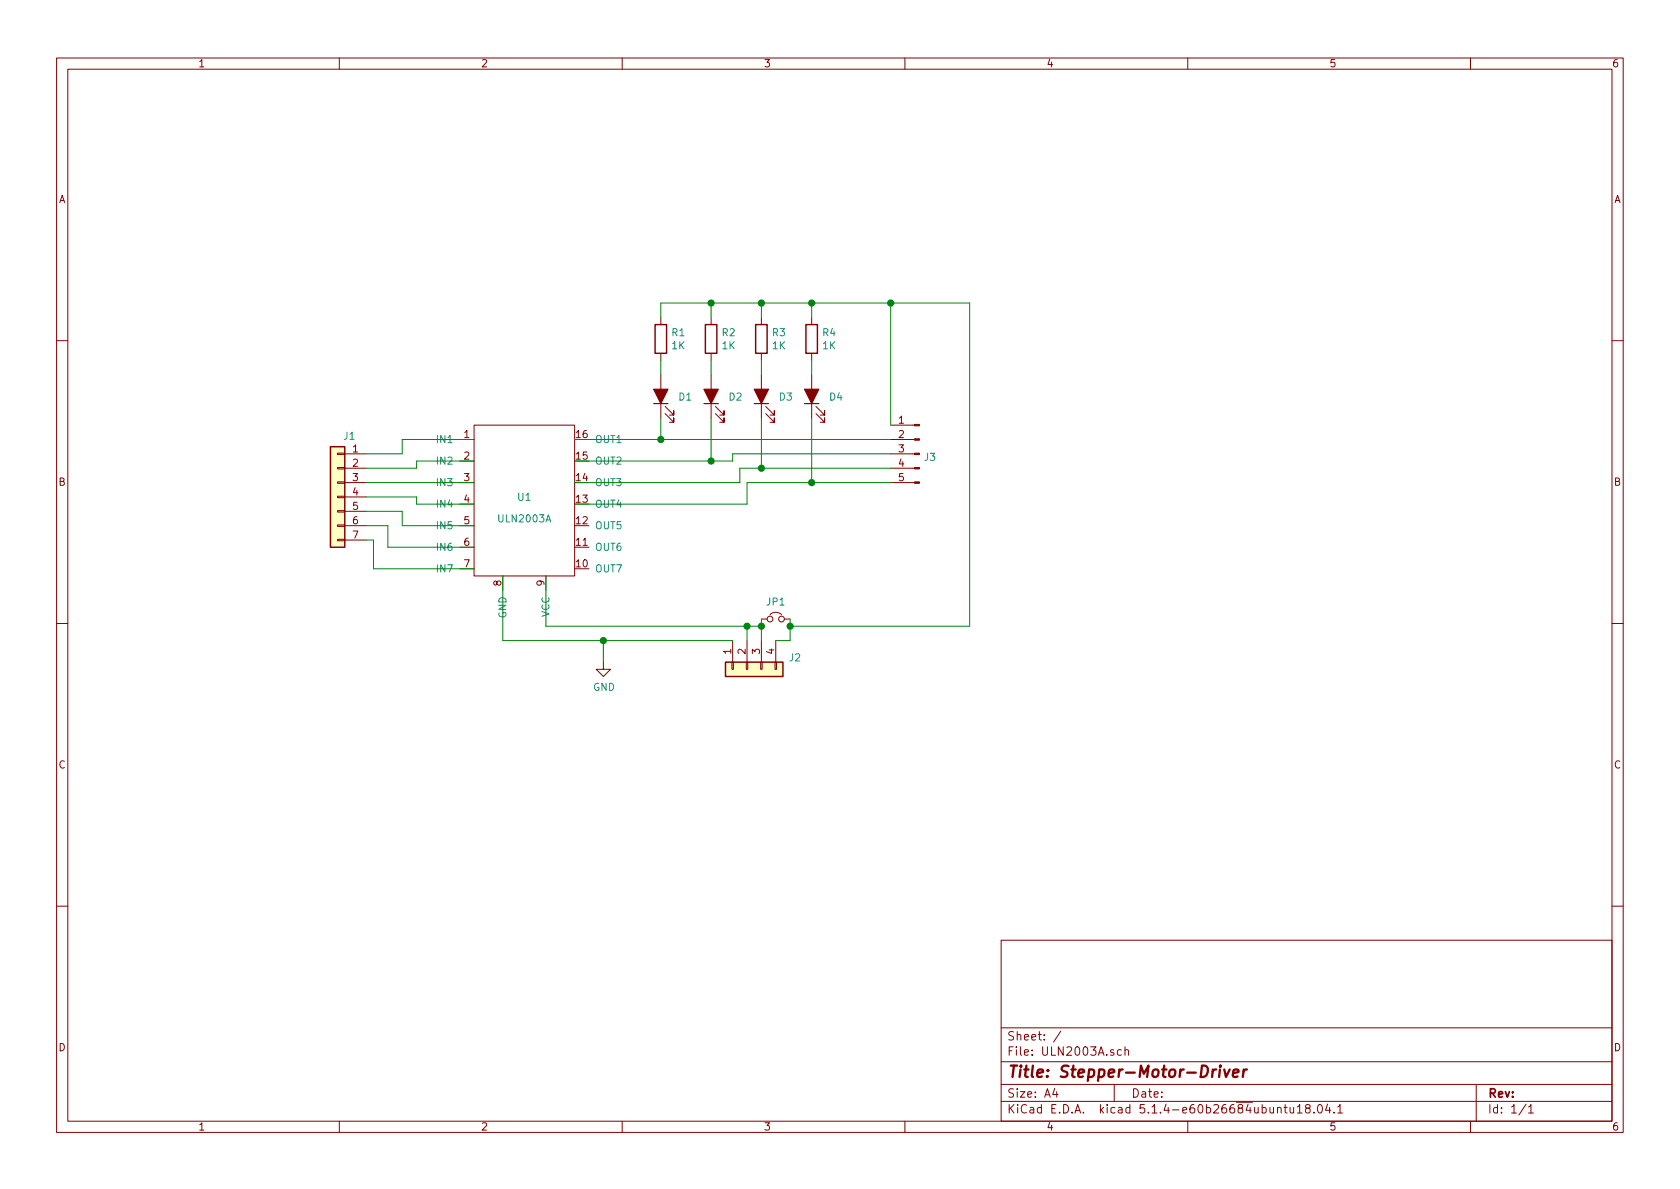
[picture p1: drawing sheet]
EESchema Schematic File Version 4
EELAYER 30 0
EELAYER END
$Descr A4 11693 8268
encoding utf-8
Sheet 1 1
Title "Stepper-Motor-Driver"
Date ""
Rev ""
Comp ""
Comment1 ""
Comment2 ""
Comment3 ""
Comment4 ""
$EndDescr
$Comp
L ULN2003A:ULN2003A U1
U 1 1
P 3650 3400
F 0 "U1" H 3650 3350 50  0000 C CNN
F 1 "ULN2003A" H 3650 3200 50  0000 C CNN
F 2 "" H 3650 3400 50  0001 C CNN
F 3 "" H 3650 3400 50  0001 C CNN
	1    3650 3400
	1    0    0    -1  
$EndComp
$Comp
L Device:R R1
U 1 1
P 4600 2350
F 0 "R1" H 4670 2396 50  0000 L CNN
F 1 "1K" H 4670 2305 50  0000 L CNN
F 2 "" V 4530 2350 50  0001 C CNN
F 3 "~" H 4600 2350 50  0001 C CNN
	1    4600 2350
	1    0    0    -1  
$EndComp
$Comp
L Device:R R2
U 1 1
P 4950 2350
F 0 "R2" H 5020 2396 50  0000 L CNN
F 1 "1K" H 5020 2305 50  0000 L CNN
F 2 "" V 4880 2350 50  0001 C CNN
F 3 "~" H 4950 2350 50  0001 C CNN
	1    4950 2350
	1    0    0    -1  
$EndComp
$Comp
L Device:R R3
U 1 1
P 5300 2350
F 0 "R3" H 5370 2396 50  0000 L CNN
F 1 "1K" H 5370 2305 50  0000 L CNN
F 2 "" V 5230 2350 50  0001 C CNN
F 3 "~" H 5300 2350 50  0001 C CNN
	1    5300 2350
	1    0    0    -1  
$EndComp
$Comp
L Device:R R4
U 1 1
P 5650 2350
F 0 "R4" H 5720 2396 50  0000 L CNN
F 1 "1K" H 5720 2305 50  0000 L CNN
F 2 "" V 5580 2350 50  0001 C CNN
F 3 "~" H 5650 2350 50  0001 C CNN
	1    5650 2350
	1    0    0    -1  
$EndComp
$Comp
L Device:LED_ALT D1
U 1 1
P 4600 2750
F 0 "D1" V 4593 2632 50  0000 R CNN
F 1 " " V 4548 2632 50  0001 R CNN
F 2 "" H 4600 2750 50  0001 C CNN
F 3 "~" H 4600 2750 50  0001 C CNN
	1    4600 2750
	0    -1   -1   0   
$EndComp
$Comp
L Device:LED_ALT D2
U 1 1
P 4950 2750
F 0 "D2" V 4943 2632 50  0000 R CNN
F 1 " " V 4898 2632 50  0001 R CNN
F 2 "" H 4950 2750 50  0001 C CNN
F 3 "~" H 4950 2750 50  0001 C CNN
	1    4950 2750
	0    -1   -1   0   
$EndComp
$Comp
L Device:LED_ALT D3
U 1 1
P 5300 2750
F 0 "D3" V 5293 2632 50  0000 R CNN
F 1 " " V 5248 2632 50  0001 R CNN
F 2 "" H 5300 2750 50  0001 C CNN
F 3 "~" H 5300 2750 50  0001 C CNN
	1    5300 2750
	0    -1   -1   0   
$EndComp
$Comp
L Device:LED_ALT D4
U 1 1
P 5650 2750
F 0 "D4" V 5643 2632 50  0000 R CNN
F 1 " " V 5598 2632 50  0001 R CNN
F 2 "" H 5650 2750 50  0001 C CNN
F 3 "~" H 5650 2750 50  0001 C CNN
	1    5650 2750
	0    -1   -1   0   
$EndComp
$Comp
L Connector_Generic:Conn_01x07 J1
U 1 1
P 2350 3450
F 0 "J1" H 2268 3875 50  0000 C CNN
F 1 "Conn_01x07" H 2268 3876 50  0001 C CNN
F 2 "" H 2350 3450 50  0001 C CNN
F 3 "~" H 2350 3450 50  0001 C CNN
	1    2350 3450
	-1   0    0    -1  
$EndComp
$Comp
L Connector:Conn_01x05_Male J3
U 1 1
P 6400 3150
F 0 "J3" H 6372 3128 50  0000 R CNN
F 1 "frsd" H 6372 3083 50  0001 R CNN
F 2 "" H 6400 3150 50  0001 C CNN
F 3 "~" H 6400 3150 50  0001 C CNN
	1    6400 3150
	-1   0    0    -1  
$EndComp
$Comp
L Connector_Generic:Conn_01x04 J2
U 1 1
P 5200 4650
F 0 "J2" V 5118 4362 50  0000 R CNN
F 1 "Conn_01x04" V 5163 4362 50  0001 R CNN
F 2 "" H 5200 4650 50  0001 C CNN
F 3 "~" H 5200 4650 50  0001 C CNN
	1    5200 4650
	0    -1   1    0   
$EndComp
$Comp
L Device:Jumper_NC_Small JP1
U 1 1
P 5400 4300
F 0 "JP1" H 5400 4421 50  0000 C CNN
F 1 "Jumper_NC_Small" H 5400 4421 50  0001 C CNN
F 2 "" H 5400 4300 50  0001 C CNN
F 3 "~" H 5400 4300 50  0001 C CNN
	1    5400 4300
	1    0    0    -1  
$EndComp
Wire Wire Line
	2550 3150 2800 3150
Wire Wire Line
	2800 3150 2800 3050
Wire Wire Line
	2800 3050 3300 3050
Wire Wire Line
	2550 3250 2900 3250
Wire Wire Line
	2900 3250 2900 3200
Wire Wire Line
	2900 3200 3300 3200
Wire Wire Line
	2550 3350 3300 3350
Wire Wire Line
	2550 3450 2900 3450
Wire Wire Line
	2900 3450 2900 3500
Wire Wire Line
	2900 3500 3300 3500
Wire Wire Line
	2550 3550 2800 3550
Wire Wire Line
	2800 3550 2800 3650
Wire Wire Line
	2800 3650 3300 3650
Wire Wire Line
	2550 3650 2700 3650
Wire Wire Line
	2700 3650 2700 3800
Wire Wire Line
	2700 3800 3300 3800
Wire Wire Line
	2550 3750 2600 3750
Wire Wire Line
	2600 3750 2600 3950
Wire Wire Line
	2600 3950 3300 3950
Wire Wire Line
	4000 3050 4600 3050
Wire Wire Line
	4000 3200 4950 3200
Wire Wire Line
	5100 3200 5100 3150
Wire Wire Line
	5100 3150 6200 3150
Wire Wire Line
	4000 3350 5150 3350
Wire Wire Line
	5150 3350 5150 3250
Wire Wire Line
	5150 3250 5300 3250
Wire Wire Line
	4000 3500 5200 3500
Wire Wire Line
	5200 3500 5200 3350
Wire Wire Line
	5200 3350 5650 3350
Wire Wire Line
	4600 2500 4600 2600
Wire Wire Line
	4950 2500 4950 2600
Wire Wire Line
	5300 2500 5300 2600
Wire Wire Line
	5650 2500 5650 2600
Wire Wire Line
	6200 2950 6200 2100
Wire Wire Line
	6200 2100 5650 2100
Wire Wire Line
	5650 2100 5650 2200
Wire Wire Line
	5650 2100 5300 2100
Wire Wire Line
	5300 2100 5300 2200
Connection ~ 5650 2100
Wire Wire Line
	5300 2100 4950 2100
Wire Wire Line
	4950 2100 4950 2200
Connection ~ 5300 2100
Wire Wire Line
	4950 2100 4600 2100
Wire Wire Line
	4600 2100 4600 2200
Connection ~ 4950 2100
Wire Wire Line
	4600 2900 4600 3050
Connection ~ 4600 3050
Wire Wire Line
	4600 3050 6200 3050
Wire Wire Line
	4950 2900 4950 3200
Connection ~ 4950 3200
Wire Wire Line
	4950 3200 5100 3200
Wire Wire Line
	5300 2900 5300 3250
Connection ~ 5300 3250
Wire Wire Line
	5300 3250 6200 3250
Wire Wire Line
	5650 2900 5650 3350
Connection ~ 5650 3350
Wire Wire Line
	5650 3350 6200 3350
Wire Wire Line
	5300 4300 5300 4350
Wire Wire Line
	5500 4300 5500 4350
Wire Wire Line
	5500 4450 5400 4450
Wire Wire Line
	5100 4450 4200 4450
Wire Wire Line
	3500 4450 3500 4000
Wire Wire Line
	5200 4450 5200 4350
Wire Wire Line
	5200 4350 3800 4350
Wire Wire Line
	3800 4350 3800 4000
Wire Wire Line
	5200 4350 5300 4350
Connection ~ 5200 4350
Connection ~ 5300 4350
Wire Wire Line
	5300 4350 5300 4450
Wire Wire Line
	5500 4350 6750 4350
Wire Wire Line
	6750 4350 6750 2100
Wire Wire Line
	6750 2100 6200 2100
Connection ~ 5500 4350
Wire Wire Line
	5500 4350 5500 4450
Connection ~ 6200 2100
$Comp
L power:GND #PWR01
U 1 1
P 4200 4600
F 0 "#PWR01" H 4200 4350 50  0001 C CNN
F 1 "GND" H 4205 4427 50  0000 C CNN
F 2 "" H 4200 4600 50  0001 C CNN
F 3 "" H 4200 4600 50  0001 C CNN
	1    4200 4600
	1    0    0    -1  
$EndComp
Wire Wire Line
	4200 4600 4200 4450
Connection ~ 4200 4450
Wire Wire Line
	4200 4450 3500 4450
$EndSCHEMATC
